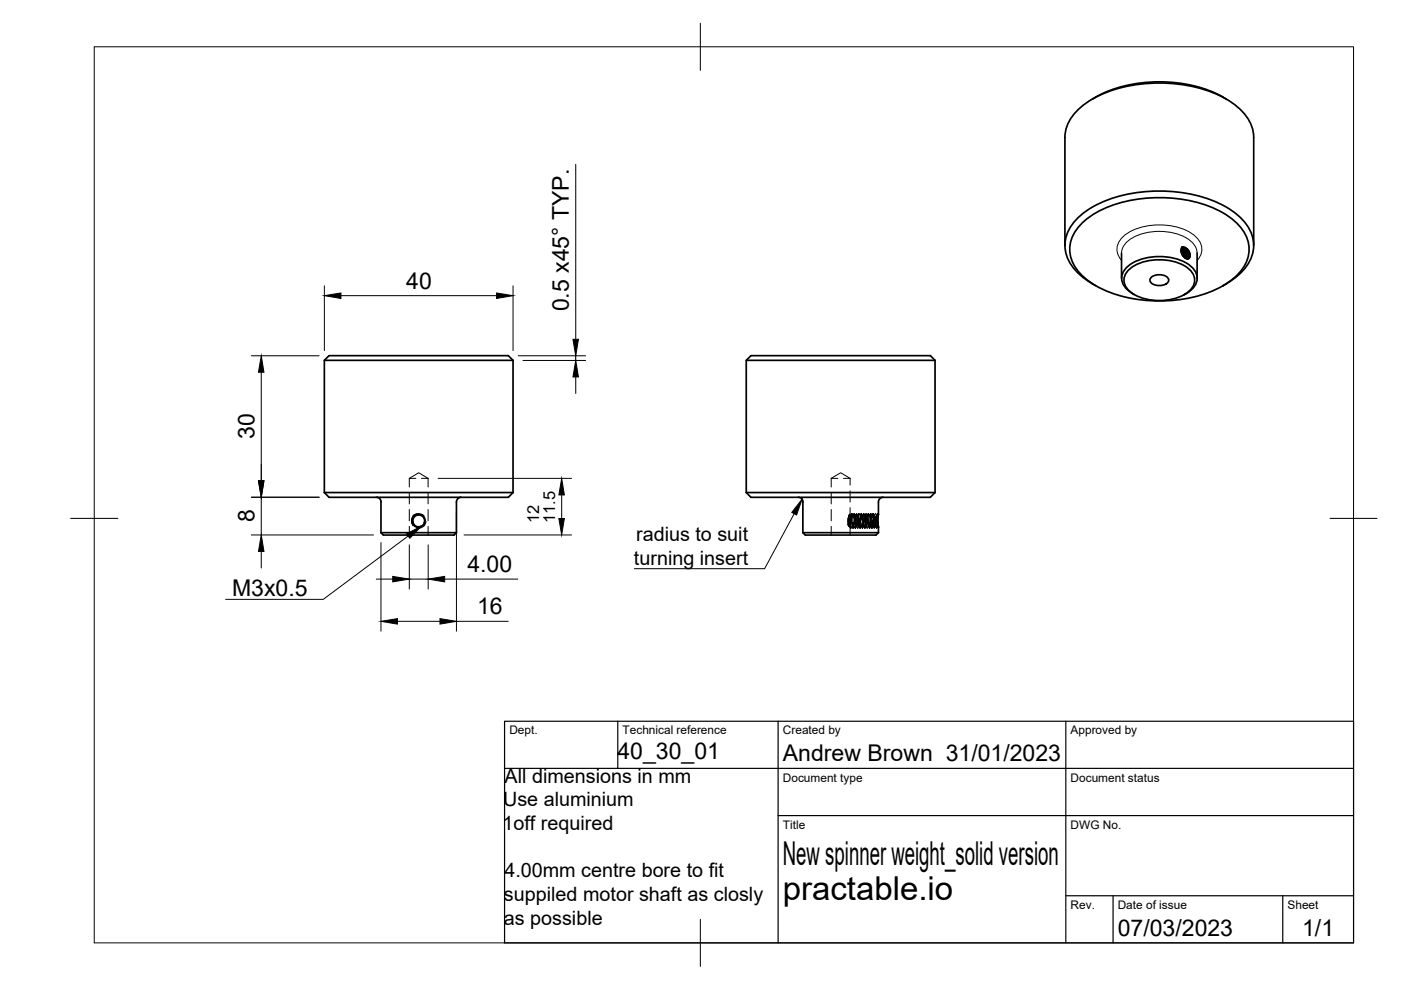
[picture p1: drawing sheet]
<svg xmlns="http://www.w3.org/2000/svg" width="297mm" height="210mm" viewBox="0 0 297 210" stroke-linecap="round" stroke-linejoin="round" font-family="sans-serif">
<!-- layer: Hidden -->
<g fill="none" stroke="#000" stroke-width=".21">
<path d="M86.8 101.4h1.4M86.8 101.4l2-1.2 2 1.2M86.8 101.4v1.9M86.8 104.5v2.3M86.8 108v2.4M86.8 111.6v1.8M87.5 109.8v1.5M87.6 109.9l-.1-.1-.2 .3v.9M87.7 109.4l-.4 .5-.1 .6 .1 .5 .4 .5M87.8 111.2l-.3 .2M87.8 109.2l.7-.3h.5l.9 .5M88.1 109l-.3 .6"/>
<path d="M88.2 111.5l.5 .3 .4-.2M88.2 109l1.3 .1M89.4 101.4h1.4M89.5 111.5l.3 .1M89.6 109.1l.4 1M90 110.6l-.1 .9M90.3 110.5l-.4 1-.7 .4-.5 .1M90.8 101.4v1.9M90.8 104.5v2.3M90.8 108v2.4M90.8 111.6v1.8M176.2 101.4h1.4"/>
<path d="M176.2 101.4l2-1.2 2 1.2M176.2 101.4v1.9M176.2 104.5v2.3M176.2 108v2.4M176.2 111.6v1.8M178.8 101.4h1.4M179.8 109.8l.2 1.2-.2 .4zM179.8 111v.4M179.8 110.1v.5M180 111.2l.2 .4M180 109.6l.2 2.2v-.2M180 109.6l-.1 .3"/>
<path d="M180 109.1l-.1 2.4-.1-1.3zM180.1 109.1h.1l-.2 .5M180.1 109.1h-.1M180.1 109.1l-.2 2.4M180.1 110.9v.5l-.2 .2M180.2 109.9l.1 2.1 .1-.3M180.2 107.6v1.5l.2 .1 .2-.3 .3 .3M180.2 101.4v1.5M180.2 104.1v2.3M180.4 109.3l-.2 2.3M180.4 111l-.1-1.8 .1 2.8v-.2M180.5 110.2l.2 1.5 .1-.9"/>
<path d="M180.6 111.7l-.2 .3-.2-.2v1.6M180.6 111.7h.1M180.7 109.6l-.1-.7-.1 1.6M180.7 111.7l.1 .3 .3-.3M180.7 109.5l-.1-.6-.1 1.8M180.8 110.7l.1 1.3 .1-1.1M180.8 109.5v-.3l-.2 2M180.9 109.6v-.4l.2 1.9M181 110.8l-.2 1.2-.1-1.2M181 109.6l.1-.7 .1 1.7M181 109.7l.1-.8 .2 1.6M181 111.7h.2"/>
<path d="M181.1 108.9l-.2 .3M181.1 108.9l.2 .3M181.2 110.4l-.2 1.3-.1-1M181.2 111.7l.1 .3 .2-.3M181.3 109.2l.2 2.3M181.5 109.8l-.2 2.2v-.2M181.5 109.6l-.1-.4-.1 1.9M181.5 109.9l-.1 2.1-.1-.4M181.5 111.7h.2M181.6 109.1l.2 2.4M181.7 109l.1 2.4M181.7 111.7l.1 .3"/>
<path d="M181.8 110.3l-.1 1.4-.1-.9M181.8 112h.1M181.9 110l-.1-.8-.1 1.5M182 109.3l.2 2.3M182 111.7h.2M182.1 111.7l-.2 .3M182.1 108.9l-.2 .3-.3-.3-.3 .3M182.1 108.9l-.2 2.4M182.1 109l-.2 2.4M182.1 108.9l.3 .3M182.2 111.7l.1 .3 .2-.3M182.2 110.1l.1 1.9 .1-.5"/>
<path d="M182.2 109.8l-.1 1.9-.1-.5M182.2 110l.2 2v-.4M182.4 109.7l.1 2 .1-.3M182.5 110.1l-.1-.9-.1 1.4M182.5 111.7h.2M182.6 108.9l-.2 .3M182.6 108.9h.1M182.6 108.9l.3 .3 .2-.3 .2 .3 .3-.3M182.7 111.7l.1 .3 .2-.3M182.7 109.8l-.1-.9-.1 1.4M182.7 110.2l.1-1 .1 1.4M182.7 109.7l-.1-.8-.1 1.5"/>
<path d="M182.9 109.7l-.2 2-.1-.4M183 110.6l-.1 1.4-.1-.9M183 110.7l-.1 1.3-.1-1.1M183 109.8l.2 1.9 .1-.5M183 109.4l.1-.5 .1 1.9M183 111.7h.2M183.1 109.5v-.6l.2 1.8M183.2 111.7l.1 .3M183.3 109.3l-.2 2.4M183.3 110l.1-.8 .2 1.5M183.4 110.2l.1 1.5 .1-.9M183.5 109.6l-.2 2.4"/>
<path d="M183.5 109.7l-.1 2.3-.1-.1M183.5 111.7h.2M183.6 111.7l-.3 .3M183.6 108.9l.2 .3M183.7 109.4l.1 2.4M183.7 111.7l.1 .3 .2-.3M183.7 109.3l.1 2.3M183.7 109.6l.1-.4 .2 1.9M183.8 109.2h.1M183.9 109.2l-.2 2.3M184 110.4l.2 1.3 .1-1M184 111.7h.2"/>
<path d="M184.1 109.1v-.2l-.2 2.1M184.2 109l-.1-.1-.1 2.2M184.2 111.7l.1 .3 .3-.3M184.2 110.3l.1 1.7 .1-.7M184.3 110.2l.1 1.8v-.6M184.4 109.6l-.1-.4-.2 1.9M184.4 109.5v-.3l.2 2M184.5 110.1l.1-1.2 .1 1.2M184.6 111.7h.1M184.6 108.9l-.3 .3-.2-.3-.2 .3M184.6 108.9h.1M184.6 108.9l.2 .3"/>
<path d="M184.7 110.3l-.1 1.4-.2-.9M184.7 111.7l.1 .3 .3-.3M184.7 110l-.1-1.1-.1 1.3M184.8 109.2l.3-.3 .2 .3h.1M184.8 109.3l.2 2.3M185 110.3l-.2 1.7v-.7M185 109.7l-.1-.5-.1 1.8M185 110.4l-.1 1.6-.1-.8M185 109.1l.1-.2 .2 2.1M185 111.7h.2M185.1 109.3v-.4l.2 2M185.2 111.7l.1 .3"/>
<path d="M185.3 110.1l-.1 1.6-.1-.8M185.3 112h.1M185.4 110.1l-.1-.9-.1 1.4M185.5 109.4l.2 2.2M185.5 109.4l-.1 2.4M185.5 111.7l-.1 .3M185.5 111.7h.2M185.6 109.5l-.2 2.4M185.7 109.6l.1 2.4M185.7 111.7l.1 .3 .3-.3M185.7 109.5l.1 2.4M185.7 109.7l-.2 2v-.4"/>
<path d="M185.9 109.8l.1 1.9 .1-.8M186.1 110.3l-.2-1.1-.1 1.3M186.1 111.7h.1M186.1 111.4l.1 .2M186.2 109.4l-.1-.5-.2 1.9M186.2 109.2l-.1-.3-.1 2M186.2 111.7v.1M186.2 109.1l-.1-.2-.3 .3-.2-.3-.2 .3"/>
</g>
<!-- layer: Visible -->
<g fill="none" stroke="#000" stroke-width=".36">
<path d="M232.3 20.6l-.7 .4M232.3 20.6a29.8 29.8 0 0 1 27 0M259.3 20.6l.7 .4M225.8 52v-22.9a9 9 0 0 1 4.6-7.3 29.1 29.1 0 0 1 19.4-4 22.9 22.9 0 0 1 13.6 5.8 8.2 8.2 0 0 1 2.4 5.5v22.9M229.8 47a24.9 24.9 0 0 1 16.9-5.1 24.4 24.4 0 0 1 15.1 5.1 7.2 7.2 0 0 1 1.8 9.7 17.2 17.2 0 0 1-10.2 6.2 30.2 30.2 0 0 1-21-2.3 10 10 0 0 1-5.6-7.2 7.8 7.8 0 0 1 3-6.4zM237.8 53.7v5.3M239.1 57.5a9.8 9.8 0 0 1 8.3-2.3 7.7 7.7 0 0 1 5.5 2.9 2.92 2.92 0 0 1-1 3.8 11.2 11.2 0 0 1-12.2 0 2.92 2.92 0 0 1-.6-4.4zM244 58.9a2.63 2.63 0 0 1 3.8 .3 1.63 1.63 0 0 1-2 1.4 1.63 1.63 0 0 1-2-1.4zM250.4 53.1l.6 .6 .3 1M250.4 53.2l.6 .6 .2 .8M250.5 52.9l.5 .3 .4 .6 .2 1M250.5 52.9l.5 .1 .4 .5 .3 .7v.6"/>
<path d="M250.5 53.8l.3 .5M250.6 52.4l.7 .1 .8 .7 .2 .8-.2 .8h-.7l-.7-.8-.3-.8zM250.6 52.7l.5 .1 .6 .6 .2 .8-.1 .7M250.8 53.6l.3 .5M250.8 52.3l-.2 .1M251.1 53.4l.4 .5M251.5 53.2l.3 .5M251.7 52.8l.6 1.2M251.8 54.9l-.6-.3-.5-.6-.3-.6v-.4l.3-.3 .6 .1 .5 .7 .3 .7-.2 .7M252.2 54.5l-.2 .3M253.8 53.7v5.3M68.8 76.4h40"/>
<path d="M108.8 76.4l-1-1h-38l-1 1v28M108.8 76.4v28M158.2 76.4h40M198.2 76.4l-.9-1h-38.1l-1 1v28M198.2 76.4v28M232.3 60.6a11.3 11.3 0 0 1-6.4-7.5 8 8 0 0 1 3.2-7.4 26.4 26.4 0 0 1 17.6-5.2 25.8 25.8 0 0 1 15.8 5.2 7.7 7.7 0 0 1 2.5 9.6 13.4 13.4 0 0 1-5.7 5.3M251.5 62.2l-.4 .3M251.5 62.2a3.5 3.5 0 0 0 2-4.6 8.6 8.6 0 0 0-7.1-3.2 10.2 10.2 0 0 0-7.7 2.5 3.1 3.1 0 0 0 .6 4.8l1.2 .8M68.8 104.4h40M68.8 104.4l1 1h38l1-1M79.8 105.4a1.01 1.01 0 0 1 1 1v6.5M80.8 112.9h16"/>
<path d="M80.8 112.9l.5 .5h15l.5-.5M87.7 109.4a1.44 1.44 0 0 1 1.6-.2 1.44 1.44 0 0 1 .7 1.5v-.6l-.4-.7-.7-.2h-.5l-.8 .7-.1 .5 .1 .5 .3 .5 .5 .3 .9-.1-.7 .2-.7-.3a1.71 1.71 0 0 1-.2-2.1zM90 110.8l-.7 .8M97.8 105.4a1.01 1.01 0 0 0-1 1v6.5M158.2 104.4h40M158.2 104.4l1 1h38.1l.9-1M169.2 105.4a1.01 1.01 0 0 1 1 1M170.2 112.9h16M170.2 112.9l.5 .5h15l.5-.5M170.2 106.4v6.5M186.1 110.8l.1-1.7-.1 .8 .1 1.9v-.2M186.1 110.8v.1"/>
<path d="M186.1 110.8l.1 .8M186.2 111.6h.1M186.2 111.8v1.1M187.3 105.4a1.01 1.01 0 0 0-1.1 1v2.7"/>
</g>
<!-- layer: Visible Narrow -->
<path d="M237.8 53.7a4.5 4.5 0 0 1 3.3-3.8 12.3 12.3 0 0 1 11.2 1 3.5 3.5 0 0 1 1.5 2.8M237.8 55.2a3.4 3.4 0 0 1 .6-5.3 13.4 13.4 0 0 1 14.8 0 3.4 3.4 0 0 1 .6 5.3" fill="none" stroke="#000" stroke-width=".21"/>
<!-- layer: TITLEBLOCK -->
<path d="M107 152.9h180v47h-180zM131 152.9v10M165 152.9v47M226 152.9v47M107 162.9h180M165 172.9h122M226 189.9h61M236 189.9v10M272 189.9v10" fill="none" stroke="#000" stroke-width=".25"/>
<!-- layer: BORDER -->
<path d="M20 9.9h267v190h-267zM148.5 4.9v10M15 109.9h10M282 109.9h10M148.5 194.9v10" fill="none" stroke="#000" stroke-width=".21"/>
<!-- layer: FD_Dimensions -->
<g fill="none" stroke="#000" stroke-width=".21">
<path d="M122.1 34.8v37.1M53.3 75.4h14.4M55.4 78.9v23M68.8 60.6v13.7M72.3 62.7h33M108.8 60.6v13.7M109.9 75.4h14.3M110.9 76.4h13.3M122.1 75.4v1M122.1 79.9v3.5M53.3 105.4h14.4M53.3 113.4h25.9"/>
<path d="M55.4 105.4v8M55.4 116.9v3.5M80.8 115v18.8M86.8 115.5v9.4M90.8 115.5v9.4M92.9 101.4h28.3M96.8 108.5v25.3M98.4 113.4h22.8M119.1 104.9v5M79.8 122.8h3.5M84.3 131.7h9M86.8 122.8h4"/>
<path d="M94.3 122.8h15.5M96.8 131.7h11"/>
</g>
<g fill="#000" stroke="#000" stroke-width=".21">
<path d="M55.4 75.4l.6 3.5h-1.2zM68.8 62.7l3.5-.6v1.2zM105.3 62.1l3.5 .6-3.5 .6zM122.1 76.4l.5 3.5h-1.1zM121.5 71.9h1.1l-.5 3.5zM54.8 101.9h1.2l-.6 3.5zM55.4 113.4l.6 3.5h-1.2zM118.5 109.9h1.2l-.6 3.5zM119.1 101.4l.6 3.5h-1.2zM83.3 122.2l3.5 .6-3.5 .6zM80.8 131.7l3.5-.5v1.1zM93.3 131.2l3.5 .5-3.5 .6z"/>
<path d="M90.8 122.8l3.5-.6v1.2z"/>
</g>
<!-- layer: Hole Notes -->
<path d="M86.2 113.2l3.1-1.6-2.4 2.5z" fill="#000" stroke="#000" stroke-width=".21"/>
<path d="M86.5 113.7l-18 13.4h-20.7" fill="none" stroke="#000" stroke-width=".21"/>
<!-- layer: Leaders -->
<path d="M170.1 105.8l-1.2 3.4-1-.6z" fill="#000" stroke="#000" stroke-width=".21"/>
<path d="M168.4 108.9l-6.3 11.7h-27.6" fill="none" stroke="#000" stroke-width=".21"/>
<g font-size="7">
<text x="166" y="183.4">New spinner weight_solid version</text>
<text x="166" y="190.9">practable.io</text>
</g>
<g font-size="4.9">
<text x="86.1" y="61.2">40</text>
<text x="120.6" y="66" transform="rotate(-90 120.6 66)">0.5 x45° TYP.</text>
<text x="53.9" y="93.1" transform="rotate(-90 53.9 93.1)">30</text>
<text x="53.9" y="110.8" transform="rotate(-90 53.9 110.8)">8</text>
<text x="99.1" y="121.3">4.00</text>
<text x="49.2" y="126.4">M3x0.5</text>
<text x="101.1" y="130.3">16</text>
<text x="130.9" y="160.8">40_30_01</text>
<text x="166" y="161.4">Andrew Brown 31/01/2023</text>
<text x="237" y="198.4">07/03/2023</text>
<text x="276.1" y="198.6">1/1</text>
</g>
<g font-size="4.2">
<text x="134.4" y="119.7">turning insert</text>
<text x="134.9" y="114.7">radius to suit</text>
<text x="107" y="165.9">All dimensions in mm</text>
<text x="106.7" y="170.9">Use aluminium</text>
<text x="106.5" y="176">1off required</text>
<text x="106.8" y="191.1">suppiled motor shaft as closly</text>
<text x="106.9" y="186">4.00mm centre bore to fit</text>
<text x="106.8" y="196.1">as possible</text>
</g>
<g font-size="3.5">
<text x="114.3" y="110.9" transform="rotate(-90 114.3 110.9)">12</text>
<text x="117.7" y="110.9" transform="rotate(-90 117.7 110.9)">11.5</text>
</g>
<g font-size="2.5">
<text x="108" y="155.7">Dept.</text>
<text x="132" y="155.7">Technical reference</text>
<text x="166" y="155.7">Created by</text>
<text x="227" y="155.7">Approved by</text>
<text x="166" y="165.7">Document type</text>
<text x="227" y="165.7">Document status</text>
<text x="166" y="175.7">Title</text>
<text x="227" y="175.7">DWG No.</text>
<text x="227" y="192.7">Rev.</text>
<text x="237" y="192.7">Date of issue</text>
<text x="273" y="192.7">Sheet</text>
</g>
</svg>
